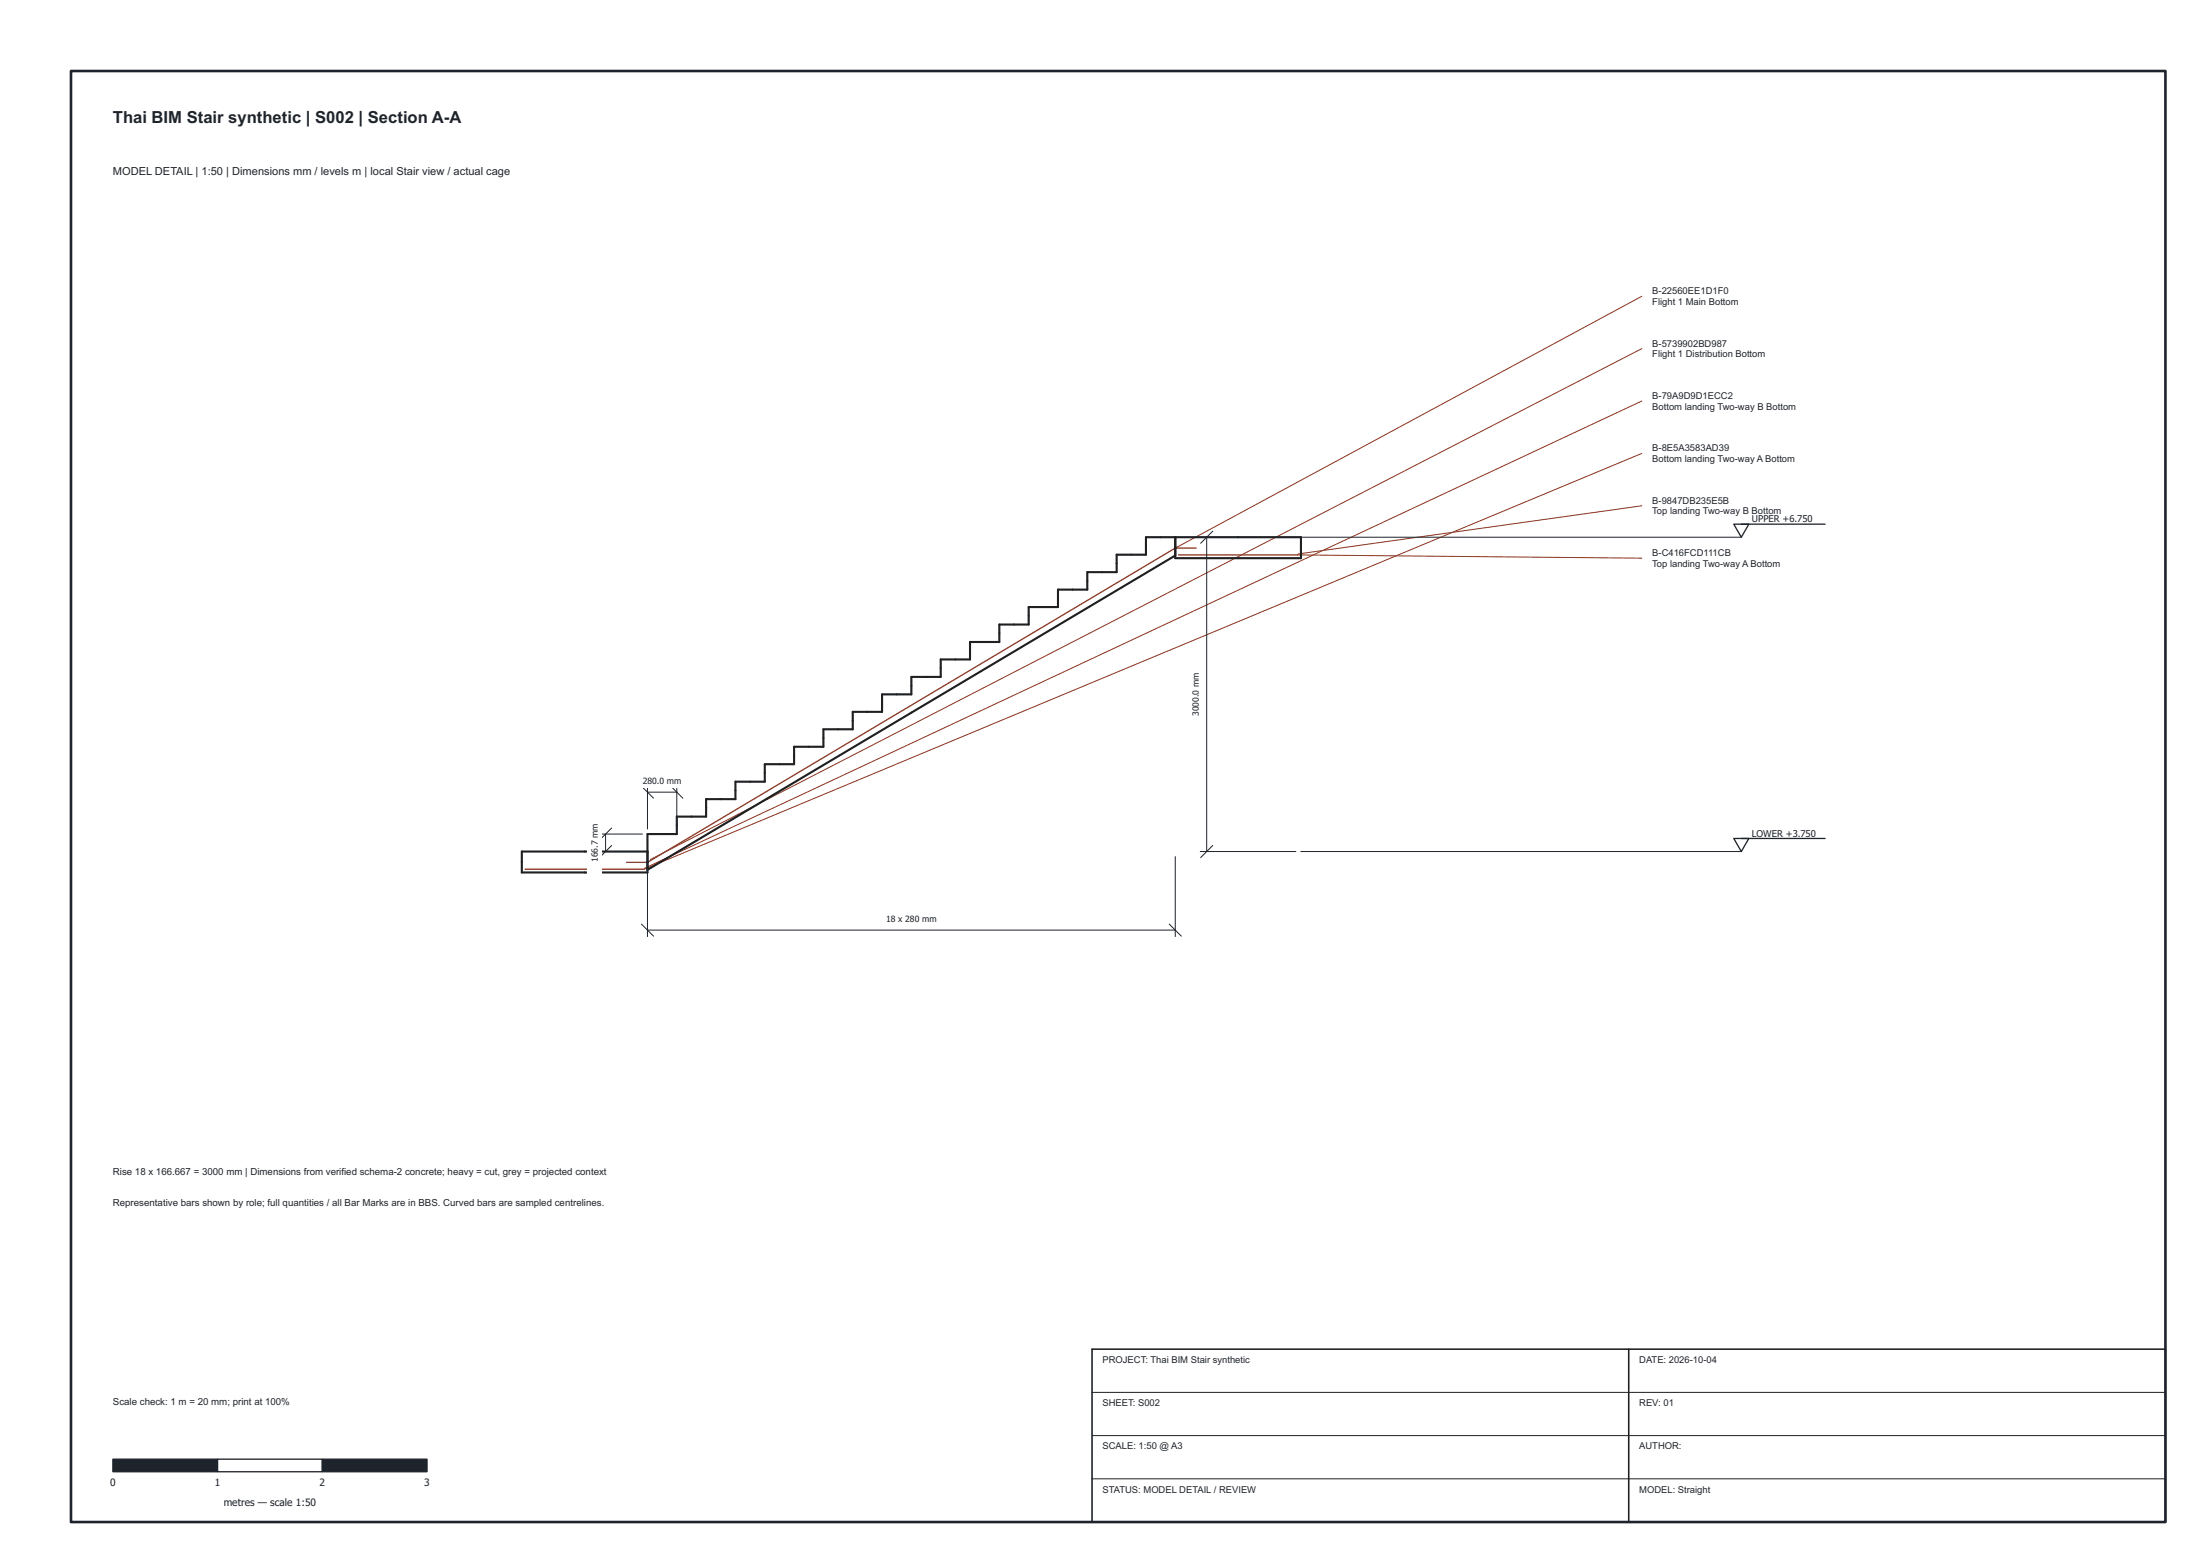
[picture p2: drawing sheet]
<svg xmlns="http://www.w3.org/2000/svg" width="420mm" height="297mm" viewBox="0 0 420 297" stroke-linecap="round" stroke-linejoin="round" font-family="sans-serif">
<path d="M224.5 106l-100.8 60M224.5 102.6v4h24v-4h-29.6v3.3h-5.6v3.3h-5.6v3.4h-5.6v3.3h-5.6v3.3h-5.6v3.4h-5.6v3.3h-5.6v3.3h-5.6v3.4h-5.6v3.3h-5.6v3.3h-5.6v3.4h-5.6v3.3h-5.6v3.3h-5.6v3.4h-5.6v3.3h-5.6v3.3h-5.6v7.4h-24v-4h24" fill="none" stroke="#aaa" stroke-width=".19"/>
<path d="M313.6 56.6l-89.3 48.1M313.6 66.6l-189.4 97.5M313.6 76.6l-190.5 89.2M313.6 86.6l-190.6 79.3M313.6 96.6l-65.7 9.2M247.8 105.9l65.8 .7" fill="none" stroke="#8c301b" stroke-width=".19"/>
<path d="M208.6 265.8h205M208.6 274.1h205M208.6 282.3h205" fill="none" stroke="#202020" stroke-width=".19"/>
<path d="M225.1 105.9h22.7M228.5 104.6l-4.2 .1-100.5 59.8-4.1 .1M100.3 165.9h22.7" fill="none" stroke="#8c301b" stroke-width=".25"/>
<path d="M224.5 106l-100.8 60M224.5 102.6v4h24v-4h-29.6v3.3h-5.6v3.3h-5.6v3.4h-5.6v3.3h-5.6v3.3h-5.6v3.4h-5.6v3.3h-5.6v3.3h-5.6v3.4h-5.6v3.3h-5.6v3.3h-5.6v3.4h-5.6v3.3h-5.6v3.3h-5.6v3.4h-5.6v3.3h-5.6v3.3h-5.6v7.4h-24v-4h24" fill="none" stroke="#202020" stroke-width=".4"/>
<path d="M208.6 257.6h205v33h-205zM311.1 257.6v33" fill="none" stroke="#202020" stroke-width=".3"/>
<path d="M21.6 278.6h20v2.4h-20z" fill="#1e242c" stroke="#1e242c" stroke-width=".25"/>
<path d="M41.6 278.6h20v2.4h-20z" fill="#fff" stroke="#1e242c" stroke-width=".25"/>
<path d="M61.6 278.6h20v2.4h-20z" fill="#1e242c" stroke="#1e242c" stroke-width=".25"/>
<path d="M229.3 102.6h18.2M230.5 102.6v60M231.6 101.4l-2.3 2.3M229.3 162.6h18.2M231.6 161.4l-2.3 2.3" fill="none" stroke="#1e242c" stroke-width=".19"/>
<path d="M226.9 125.4h2.8v14.3h-2.8z" fill="#fff"/>
<path d="M122.5 176.4l2.3 2.3M123.7 163.6v15.2M123.7 177.6h100.8M223.3 176.4l2.3 2.3M224.5 163.6v15.2" fill="none" stroke="#1e242c" stroke-width=".19"/>
<path d="M165.6 174h17v2.8h-17z" fill="#fff"/>
<path d="M122.5 150.1l2.3 2.3M123.7 150v8.2M123.7 151.2h5.6M128.1 150.1l2.3 2.3M129.3 150v8.2" fill="none" stroke="#1e242c" stroke-width=".19"/>
<path d="M120 147.7h12.9v2.8h-12.9z" fill="#fff"/>
<path d="M114.5 159.2h8.2M115.7 159.2v3.4M116.8 158.1l-2.3 2.3M114.5 162.6h8.2M116.8 161.4l-2.3 2.3" fill="none" stroke="#1e242c" stroke-width=".19"/>
<path d="M112.1 154.4h2.8v12.9h-2.8z" fill="#fff"/>
<path d="M248.5 102.6h84.1M248.5 162.6h84.1" fill="none" stroke="#1e242c" stroke-width=".19"/>
<path d="M331.1 100.1h2.9l-1.4 2.5zM332.6 100.1h16M331.1 160.1h2.9l-1.4 2.5zM332.6 160.1h16" fill="none" stroke="#1e242c" stroke-width=".25"/>
<path d="M13.6 13.6h400v277h-400z" fill="none" stroke="#1e242c" stroke-width=".5"/>
<text font-size="3.2" fill="#1e242c" x="21.6" y="23.4">Thai BIM Stair synthetic | S002 | Section A-A</text>
<text font-size="2.1" fill="#1e242c" x="21.6" y="33.5">MODEL DETAIL | 1:50 | Dimensions mm / levels m | local Stair view / actual cage</text>
<g font-size="1.9" fill="#1e242c">
<text x="21.6" y="224.2">Rise 18 x 166.667 = 3000 mm | Dimensions from verified schema-2 concrete; heavy = cut, grey = projected context</text>
<text x="21.6" y="230.2">Representative bars shown by role; full quantities / all Bar Marks are in BBS. Curved bars are sampled centrelines.</text>
<text x="21.6" y="268.2">Scale check: 1 m = 20 mm; print at 100%</text>
<text x="21" y="283.7">0</text>
<text x="41" y="283.7">1</text>
<text x="42.7" y="287.5">metres — scale 1:50</text>
<text x="61" y="283.7">2</text>
<text x="81" y="283.7">3</text>
</g>
<g font-size="1.8" fill="#1e242c">
<text x="315.6" y="56.2">B-22560EE1D1F0</text>
<text x="315.6" y="58.2">Flight 1 Main Bottom</text>
<text x="315.6" y="66.2">B-5739902BD987</text>
<text x="315.6" y="68.2">Flight 1 Distribution Bottom</text>
<text x="315.6" y="76.2">B-79A9D9D1ECC2</text>
<text x="315.6" y="78.2">Bottom landing Two-way B Bottom</text>
<text x="315.6" y="86.2">B-8E5A3583AD39</text>
<text x="315.6" y="88.2">Bottom landing Two-way A Bottom</text>
<text x="315.6" y="96.2">B-9847DB235E5B</text>
<text x="315.6" y="98.2">Top landing Two-way B Bottom</text>
<text x="334.6" y="99.7">UPPER +6.750</text>
<text x="315.6" y="106.2">B-C416FCD111CB</text>
<text x="315.6" y="108.2">Top landing Two-way A Bottom</text>
<text x="334.6" y="159.7">LOWER +3.750</text>
<text x="210.6" y="260.2">PROJECT: Thai BIM Stair synthetic</text>
<text x="313.1" y="260.2">DATE: 2026-10-04</text>
<text x="210.6" y="268.4">SHEET: S002</text>
<text x="313.1" y="268.4">REV: 01</text>
<text x="210.6" y="276.7">SCALE: 1:50 @ A3</text>
<text x="313.1" y="276.7">AUTHOR:</text>
<text x="210.6" y="284.9">STATUS: MODEL DETAIL / REVIEW</text>
<text x="313.1" y="284.9">MODEL: Straight</text>
</g>
<g font-size="1.6" fill="#1e242c">
<text x="229" y="136.7" transform="rotate(-90 229 136.7)">3000.0 mm</text>
<text x="122.8" y="149.7">280.0 mm</text>
<text x="114.2" y="164.6" transform="rotate(-90 114.2 164.6)">166.7 mm</text>
<text x="169.2" y="176.1">18 x 280 mm</text>
</g>
</svg>
